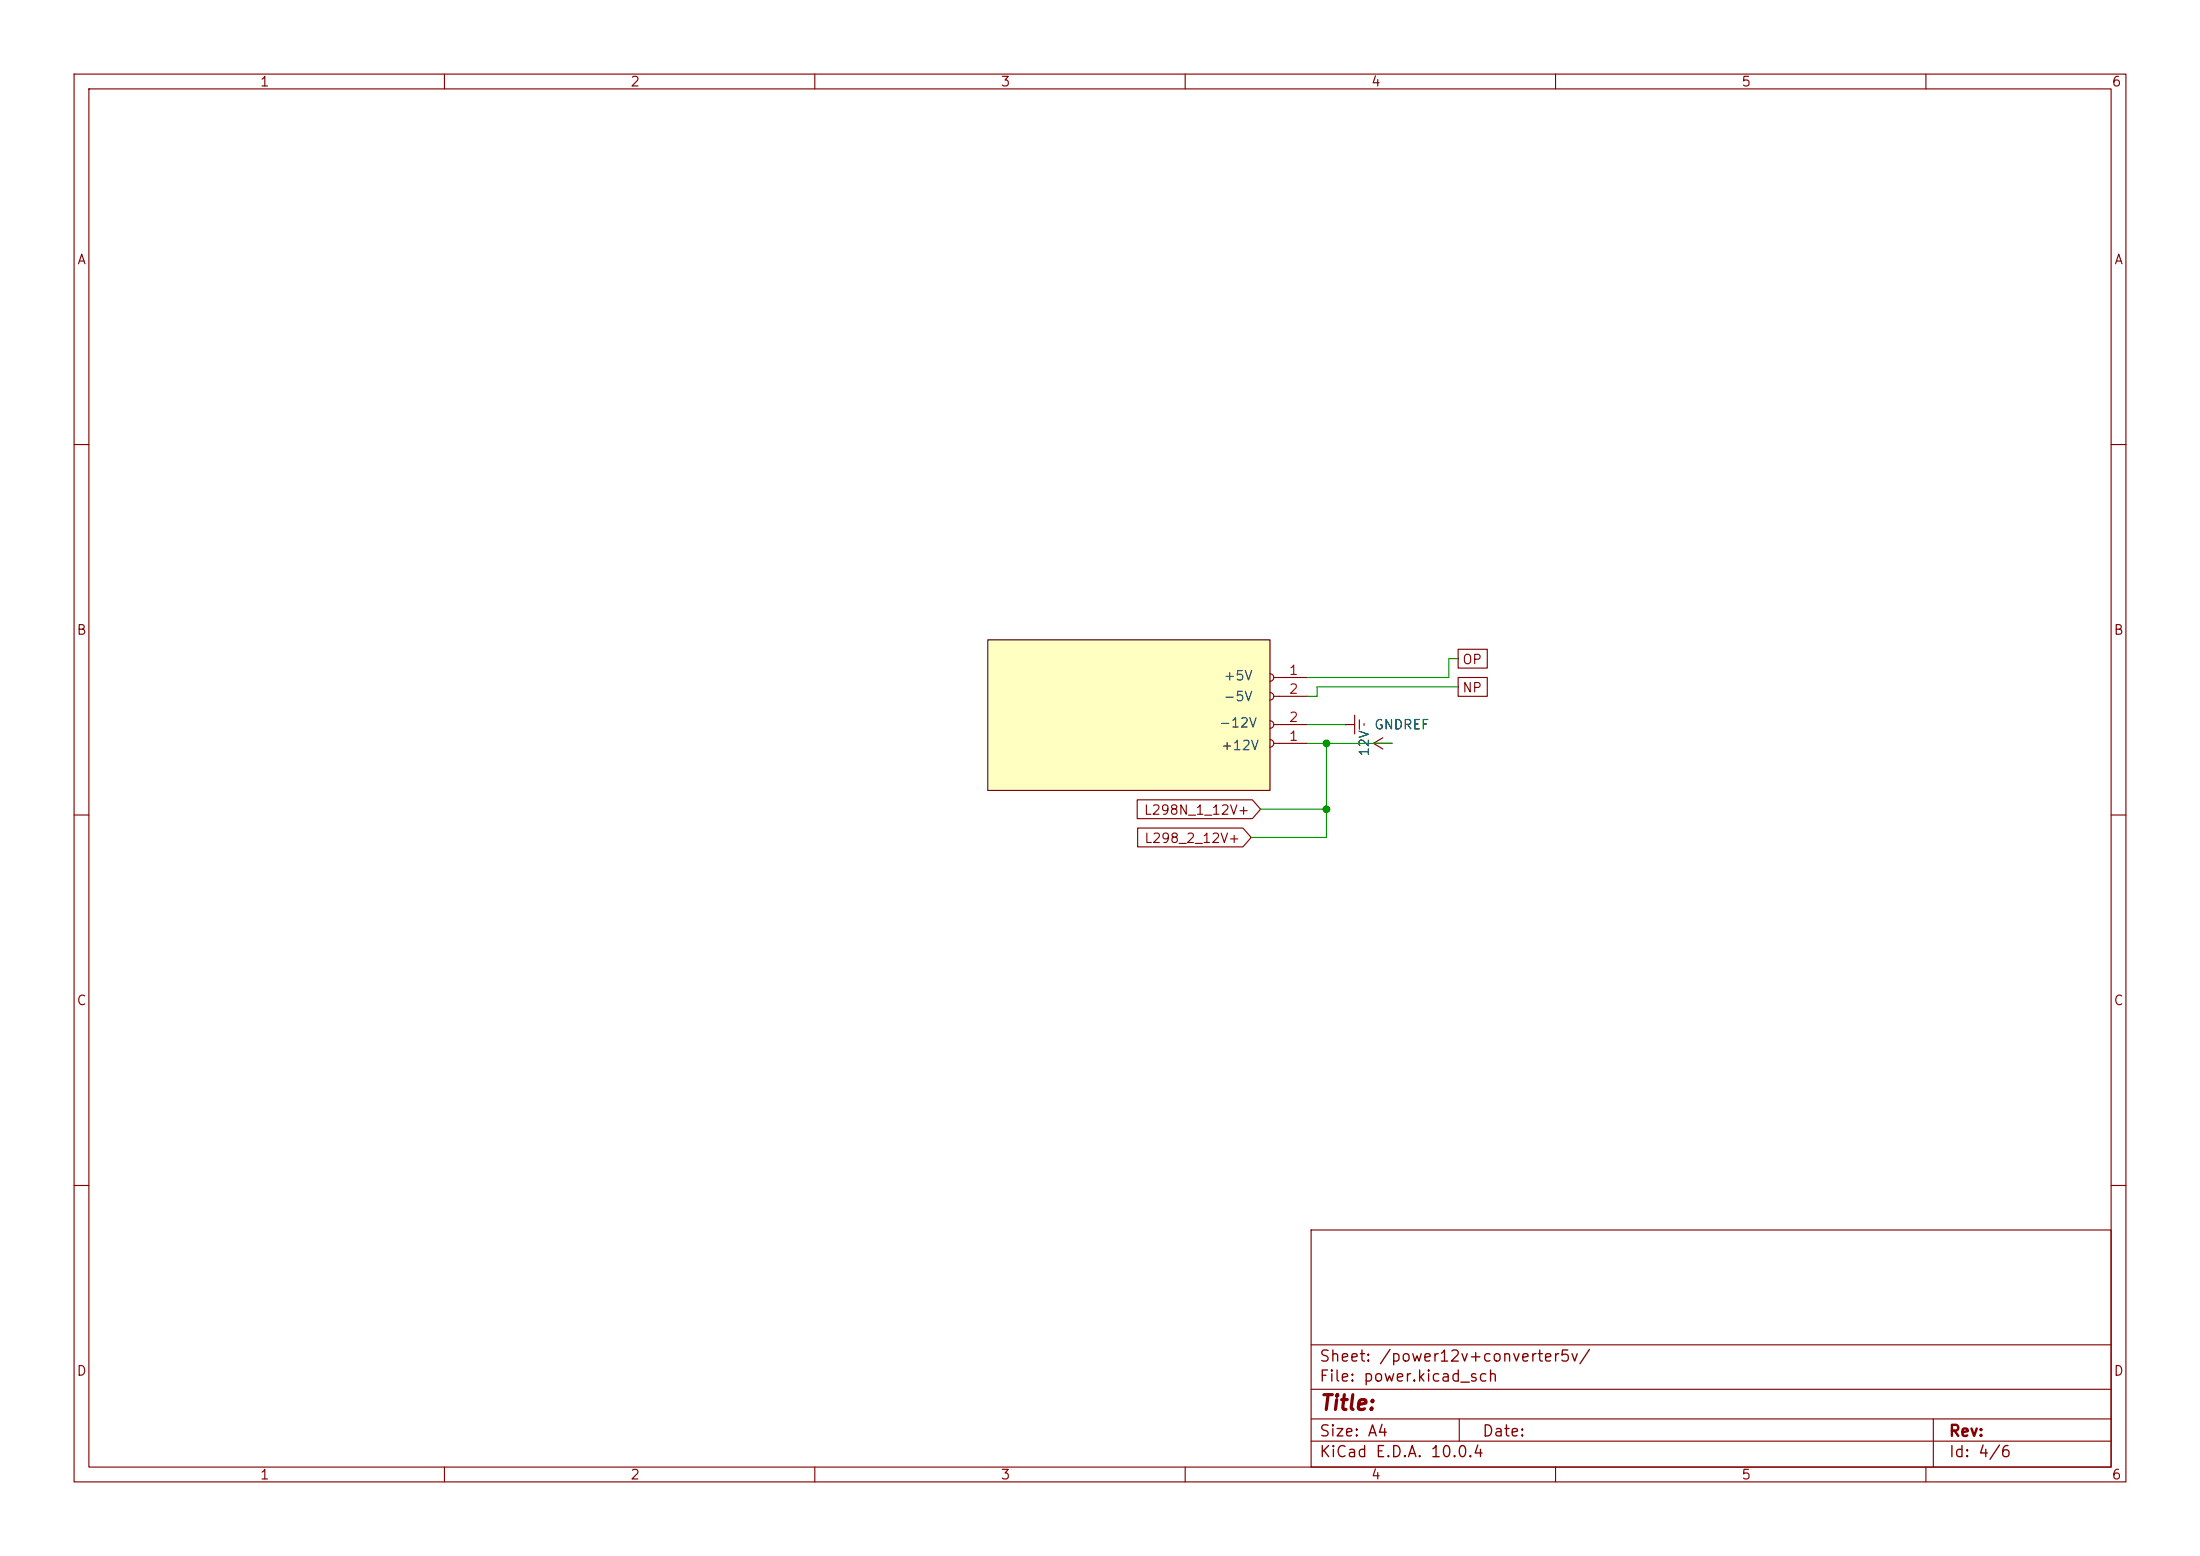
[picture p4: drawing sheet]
<svg xmlns="http://www.w3.org/2000/svg" width="297mm" height="210mm" viewBox="0 0 297 210" stroke-linecap="round" stroke-linejoin="round" font-family="sans-serif">
<g fill="none" stroke="#840000" stroke-width=".15">
<path d="M10 10h277v190h-277zM12 12h273v186h-273zM60 10v2M110 10v2M160 10v2M210 10v2M260 10v2M10 60h2M285 60h2M10 110h2M285 110h2M10 160h2"/>
<path d="M177 166h108v32h-108zM285 160h2M60 198v2M110 198v2M160 198v2M177 194.5h108M177 191.5h108M177 187.5h108M177 181.5h108M197 191.5v3M210 198v2M260 198v2"/>
<path d="M261 191.5v6.5"/>
</g>
<path d="M133.3 86.4h38.1v20.3h-38.1z" fill="#ffffc2"/>
<g fill="none" stroke="#840000" stroke-width=".15">
<path d="M171.4 90.9a.51 .51 0 0 1 .6 .5 .51 .51 0 0 1-.6 .5M171.4 93.5a.51 .51 0 0 1 .6 .5 .51 .51 0 0 1-.6 .5M171.4 99.8a.51 .51 0 0 1 .6 .5 .51 .51 0 0 1-.6 .5M171.4 97.3a.51 .51 0 0 1 .6 .5 .51 .51 0 0 1-.6 .5M172 91.4h4.5M172 94h4.5M172 97.8h4.5M181.6 97.8h.1M181.6 97.8h1.3M182.9 96.5v2.6M183.5 97.2v1.2M184.1 97.7v.2"/>
<path d="M186.7 99.6l-1.3 .7M196.8 91.4h4v2.6h-4zM196.8 87.6h4v2.6h-4zM153.5 107.9h15.6l1.1 1.3-1.1 1.3h-15.6zM153.6 111.8h14.2l1.1 1.2-1.1 1.3h-14.2zM172 100.3h4.5M185.4 100.3h2.6M185.4 100.3l1.3 .8"/>
</g>
<path d="M176.5 97.8h5.1M196.8 92.7h-19v1.3h-1.3M196.9 88.9h-1.3v2.5h-19.1M170.2 109.2h8.9M176.5 100.3h11.5M179.1 100.3v12.7h-10.2" fill="none" stroke="#009600" stroke-width=".15"/>
<path d="M133.3 86.4h38.1v20.3h-38.1z" fill="none" stroke="#480000" stroke-width=".15"/>
<g fill="#009600" stroke="#009600" stroke-width=".14">
<circle cx="179.1" cy="100.3" r=".46"/>
<circle cx="179.1" cy="109.2" r=".46"/>
</g>
<text font-size="2" fill="#840000" x="178" y="190.8">Title:</text>
<g font-size="1.5" fill="#840000">
<text x="178" y="184.2">Sheet: /power12v+converter5v/</text>
<text x="178" y="186.9">File: power.kicad_sch</text>
<text x="178" y="194.3">Size: A4</text>
<text x="178" y="197.1">KiCad E.D.A. 10.0.4</text>
<text x="200" y="194.3">Date:</text>
<text x="263" y="194.3">Rev:</text>
<text x="263" y="197.1">Id: 4/6</text>
</g>
<g font-size="1.3" fill="#840000">
<text x="35" y="12">1</text>
<text x="85" y="12">2</text>
<text x="135" y="12">3</text>
<text x="185" y="12">4</text>
<text x="235" y="12">5</text>
<text x="285" y="12">6</text>
<text x="10.3" y="36">A</text>
<text x="285.3" y="36">A</text>
<text x="10.3" y="86">B</text>
<text x="197.3" y="90">OP</text>
<text x="285.3" y="86">B</text>
<text x="197.3" y="93.8">NP</text>
<text x="154.3" y="110.3">L298N_1_12V+</text>
<text x="154.4" y="114.1">L298_2_12V+</text>
<text x="10.3" y="136">C</text>
<text x="285.3" y="136">C</text>
<text x="10.3" y="186">D</text>
<text x="285.3" y="186">D</text>
<text x="35" y="200">1</text>
<text x="85" y="200">2</text>
<text x="135" y="200">3</text>
<text x="185" y="200">4</text>
<text x="235" y="200">5</text>
<text x="285" y="200">6</text>
</g>
<g font-size="1.3" fill="#0000c2">
<text x="165.1" y="92.2">+5V</text>
<text x="165.1" y="95">-5V</text>
<text x="164.5" y="98.5">-12V</text>
<text x="164.7" y="101.6">+12V</text>
</g>
<g font-size="1.3" fill="#a90000">
<text x="173.9" y="91.4">1</text>
<text x="173.9" y="94">2</text>
<text x="173.9" y="100.3">1</text>
<text x="173.9" y="97.8">2</text>
</g>
<g font-size="1.3" fill="#006464">
<text x="185.4" y="98.8">GNDREF</text>
<text x="185.1" y="102.2" transform="rotate(-90 185.1 102.2)">12V</text>
</g>
</svg>
